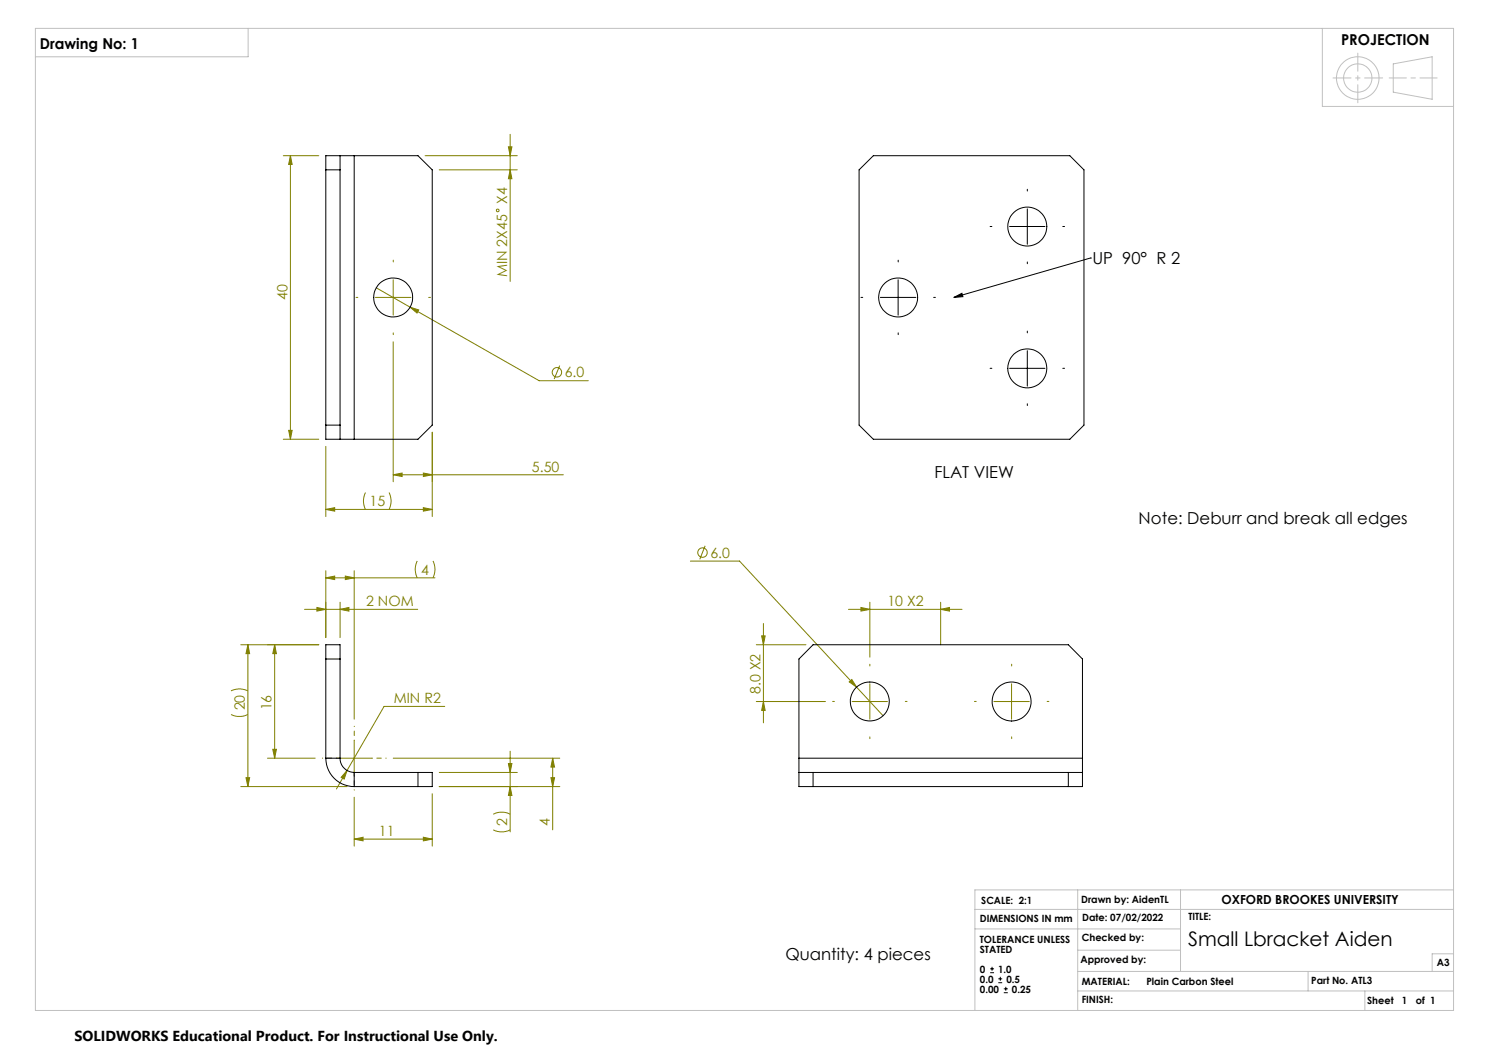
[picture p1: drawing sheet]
<svg xmlns="http://www.w3.org/2000/svg" width="420mm" height="297mm" viewBox="0 0 420 297" stroke-linecap="round" stroke-linejoin="round" font-family="sans-serif">
<g fill="none" stroke="#808000" stroke-width=".28">
<path d="M143.9 37.9v41.5M79.9 43.9h10M81.9 43.9v80M81.9 43.9l.5 2.5h-1zM119.9 43.9h26M123.9 47.9h22M143.4 41.4h1l-.5 2.5zM143.9 47.9l.5 2.5h-1zM110.9 78.9v10M105.9 83.9h10M106.1 81.2l9.6 5.4M110.9 96.4v39.5"/>
<path d="M115.7 86.6l2.4 .8-.5 .9zM115.7 86.6l36.4 20.8h13.8M157.9 103.1l-1.6 3.8M79.9 123.9h10M81.4 121.4h1l-.5 2.5zM91.9 125.9v19.8M103.1 138.9l-.6 2.2 .2 1.7 .4 .9M109.7 138.9l.6 2.2-.1 1.3-.5 1.3M110.9 133.9l2.5-.5v1zM110.9 133.9h48M119.4 133.4l2.5 .5-2.5 .5zM121.9 121.9v23.8"/>
<path d="M91.9 143.7l2.5-.5v1zM91.9 143.7h30M117.7 158.2l-.6 2.2 .2 1.3 .4 1.3M119.4 143.2l2.5 .5-2.5 .5zM122.1 158.2l.6 2.2-.2 1.7-.4 .9M194.7 158.3h13.9l33 35.5M198.9 153.9l-1.5 3.9M85.9 171.9h31.9M89.4 171.3l2.5 .6-2.5 .5zM91.9 163l2.5-.5v1zM91.9 161v18.8M91.9 163h30.8"/>
<path d="M95.9 171.9l2.5-.6v1.1zM95.9 169.9v9.9M97.4 162.5l2.5 .5-2.5 .5zM99.9 161v41.8M214.8 179.3h1l-.5 2.6zM215.3 175.9v28M239.3 171.9h32.1M242.9 171.3l2.5 .6-2.5 .5zM245.4 169.9v15.4M265.3 171.9l2.5-.6v1.1zM265.3 169.9v12M65.2 194.9l2.1-.6 1.4 .1 1.2 .5"/>
<path d="M67.9 181.9h22M69.9 181.9l.5 2.5h-1zM69.9 181.9v40M77.5 181.9v32M77.5 181.9l.5 2.5h-1.1zM125.4 199.2h-17.1l-10.4 18.1M213.3 197.9h19.5M213.3 181.9h14M215.3 197.9l.5 2.5h-1zM239.5 192.3l.8-.6 1.3 2.1zM240.3 197.9h10M241.6 193.8l7.5 8.1"/>
<path d="M245.4 192.9v9.9M280.4 197.9h9.9M285.3 192.9v9.9M65.2 201.5l1.8 .6 1.3-.1 1.6-.5M69.4 219.4h1l-.5 2.5zM75.5 213.9h13.4M76.9 211.3h1.1l-.5 2.6zM94.9 213.9h10M97.9 217.3l-.8 2.4-.9-.5zM97.9 217.3l-3 5.2M99.9 208.8v10.1M110.9 213.9h47"/>
<path d="M123.9 217.9h22M143.4 215.4h1l-.5 2.5zM143.9 211.9v22.7M155.4 219.4h1l-.5 2.5zM155.9 213.9l.5 2.5h-1zM155.9 213.9v20.2M67.9 221.9h30M99.9 236.7l2.5-.6v1.1zM99.9 224.9v13.8M99.9 236.7h22M119.4 236.1l2.5 .6-2.5 .5zM121.9 223.9v14.8"/>
<path d="M123.9 221.9h34M139.1 234.1l1.9 .5 1.7-.1 1.2-.4M139.1 229.7l1.9-.6h1.3l1.6 .6M143.9 221.9l.5 2.5h-1z"/>
<circle cx="140.4" cy="59.4" r=".38"/>
<circle cx="157.1" cy="105" r="1.34"/>
<circle cx="198.2" cy="155.9" r="1.34"/>
</g>
<g fill="none" stroke="#000" stroke-width=".28">
<path d="M289.8 58.9v10M253.3 78.9v10M284.8 63.9h9.9M307.6 72.8h.1M307.6 72.8l-38.5 11.1M248.3 83.9h10M269.1 83.9l2.2-1.2 .3 1zM289.8 98.9v10M284.8 103.9h9.9M279.3 274.4h1.1M279.3 273.3h1.1M279.8 272.7v1.1"/>
<path d="M281.6 277.2h1.1M281.6 276.1h1.1M282.2 275.5v1.1M283.1 280h1.2M283.1 278.9h1.2M283.7 278.3v1.1"/>
</g>
<g fill="none" stroke="#c0c0c0" stroke-width=".28">
<path d="M10 8h400v277h-400zM70 8v8h-60M373 8v22h37M393 18l11-2v12l-11-2zM275 256.5h135M304 251v34M333 251v23M410 251h-135v34M275 262h58M304 274h106M304 279.5h106M304 268h29"/>
<path d="M369 274v5.5M385 279.5v5.5M410 269h-6v5"/>
<circle cx="383" cy="22" r="6"/>
<circle cx="383" cy="22" r="4"/>
</g>
<path d="M289.8 53.9v-.5M253.4 73.9v-.5M279.8 63.9h-.5M289.8 73.9v.5M299.8 63.9h.5M243.4 83.9h-.5M253.4 93.9v.5M263.4 83.9h.5M289.8 93.9v-.5M279.8 103.9h-.5M289.8 113.9v.5M299.8 103.9h.5" fill="none" stroke="#000" stroke-width=".28" stroke-dasharray="15.2 1.3 1.3 1.3"/>
<path d="M94.9 213.8h-4M99.9 208.8v-4M99.9 218.8v4M104.9 213.8h4" fill="none" stroke="#808000" stroke-width=".28" stroke-dasharray="15.2 1.3 1.3 1.3" stroke-dashoffset="15.1"/>
<path d="M110.9 73.9v-.5M100.9 83.9h-.5M110.9 93.9v.5M120.9 83.9h.5M235.4 197.8h-.5M245.4 187.8v-.5M255.4 197.8h.5M275.4 197.8h-.5M285.4 187.8v-.5M295.4 197.8h.5M245.4 207.8v.5M285.4 207.8v.5" fill="none" stroke="#808000" stroke-width=".28" stroke-dasharray="15.2 1.3 1.3 1.3"/>
<path d="M383 15v14M390 22h-14" fill="none" stroke="#c0c0c0" stroke-width=".28" stroke-dasharray="15.2 1.3 1.3 1.3" stroke-dashoffset="10.1"/>
<path d="M391.8 22h13.6" fill="none" stroke="#c0c0c0" stroke-width=".28" stroke-dasharray="15.2 1.3 1.3 1.3" stroke-dashoffset="10.4"/>
<path d="M269.1 83.9l2.2-1.2 .3 1z" fill="#000"/>
<g fill="#808000">
<path d="M97.4 162.5l2.5 .5-2.5 .5zM91.9 163l2.5-.5v1zM119.4 143.2l2.5 .5-2.5 .5zM91.9 143.7l2.5-.5v1z"/>
<path d="M97.9 217.3l-1.7 1.9 .9 .5zM89.4 171.3l2.5 .6-2.5 .5zM95.9 171.9l2.5-.6v1.1zM99.9 236.7l2.5-.6v1.1zM119.4 236.1l2.5 .6-2.5 .5zM239.5 192.3l2.1 1.5-1.3-2.1zM110.9 133.9l2.5-.5v1zM119.4 133.4l2.5 .5-2.5 .5zM115.7 86.6l1.9 1.7 .5-.9z"/>
<path d="M76.9 211.3h1.1l-.5 2.6zM77.5 181.9l.5 2.5h-1.1zM81.4 121.4h1l-.5 2.5zM81.9 43.9l.5 2.5h-1zM143.9 47.9l.5 2.5h-1zM143.4 41.4h1l-.5 2.5z"/>
<path d="M143.4 215.4h1l-.5 2.5zM143.9 221.9l.5 2.5h-1zM155.9 213.9l.5 2.5h-1zM155.4 219.4h1l-.5 2.5zM69.9 181.9l.5 2.5h-1zM69.4 219.4h1l-.5 2.5zM214.8 179.3h1l-.5 2.6zM215.3 197.9l.5 2.5h-1z"/>
<path d="M242.9 171.3l2.5 .6-2.5 .5zM265.3 171.9l2.5-.6v1.1z"/>
</g>
<g fill="none" stroke="#000" stroke-width=".28">
<path d="M91.9 47.9h4M95.9 43.9h4M95.9 43.9v80M95.9 43.9h-4v80h4M99.9 43.9h18l4 4v72l-4 4h-18M99.9 43.9v80M242.3 47.9l4-4h55.5l4 4v72l-4 4h-55.5l-4-4zM91.9 119.9h4M95.9 123.9h4M91.9 185.9h4M91.9 213.9a8 8 0 0 0 8 8M91.9 213.9v-32h4v32"/>
<path d="M91.9 213.9h4M95.9 213.9a4 4 0 0 0 4 4M99.9 217.9h22v4h-22M99.9 217.9v4M117.9 217.9v4M225.4 213.9v4M225.4 217.9h79.9M225.4 217.9v4h79.9v-4M225.4 213.9v-28l3.9-4h72l4 4v28M225.4 213.9h79.9M229.3 217.9v4M301.3 217.9v4"/>
<path d="M305.3 213.9v4"/>
<circle cx="289.8" cy="63.9" r="5.5"/>
<circle cx="110.9" cy="83.9" r="5.5"/>
<circle cx="253.3" cy="83.9" r="5.5"/>
<circle cx="289.8" cy="103.9" r="5.5"/>
<circle cx="245.3" cy="197.9" r="5.5"/>
<circle cx="285.3" cy="197.9" r="5.5"/>
</g>
<text font-size="5.6" x="335.1" y="266.7">Small Lbracket Aiden</text>
<g font-size="4.7">
<text x="308.2" y="74.5">UP 90° R 2</text>
<text x="263.6" y="134.7">FLAT VIEW</text>
<text x="321.2" y="147.9">Note: Deburr and break all edges</text>
<text x="221.5" y="270.8">Quantity: 4 pieces</text>
</g>
<g font-size="4.2">
<text x="11.3" y="13.8">Drawing No: 1</text>
<text x="378.3" y="12.6">PROJECTION</text>
</g>
<text font-size="4.1" x="21" y="293.7">SOLIDWORKS Educational Product. For Instructional Use Only.</text>
<g font-size="4" fill="#808000">
<text x="143" y="57.5" transform="rotate(-90 143 57.5)">X4</text>
<text x="143" y="78.2" transform="rotate(-90 143 78.2)">MIN 2X45</text>
<text x="81.1" y="84.6" transform="rotate(-90 81.1 84.6)">40</text>
<text x="159.3" y="106.5">6.0</text>
<text x="150" y="133">5.50</text>
<text x="104.2" y="142.8">15</text>
<text x="200.4" y="157.3">6.0</text>
<text x="118.8" y="162.1">4</text>
<text x="103.3" y="171">2 NOM</text>
<text x="250.3" y="171">10 X2</text>
<text x="214.5" y="195.7" transform="rotate(-90 214.5 195.7)">8.0 X2</text>
<text x="69.1" y="200.4" transform="rotate(-90 69.1 200.4)">20</text>
<text x="76.6" y="200.4" transform="rotate(-90 76.6 200.4)">16</text>
<text x="111.1" y="198.4">MIN R2</text>
<text x="143.1" y="232.9" transform="rotate(-90 143.1 232.9)">2</text>
<text x="155.1" y="232.9" transform="rotate(-90 155.1 232.9)">4</text>
<text x="106.9" y="235.8">11</text>
</g>
<text font-size="3.5" x="344.5" y="255.1">OXFORD BROOKES UNIVERSITY</text>
<g font-size="2.8">
<text x="276.8" y="254.9">SCALE: 2:1</text>
<text x="305" y="254.7">Drawn by: AidenTL</text>
<text x="276.4" y="259.9">DIMENSIONS IN mm</text>
<text x="305.3" y="259.8">Date: 07/02/2022</text>
<text x="335.2" y="259.6">TITLE:</text>
<text x="276.4" y="265.9">TOLERANCE UNLESS</text>
<text x="276.4" y="268.7">STATED</text>
<text x="305.1" y="265.5">Checked by:</text>
<text x="276.4" y="274.3">0</text>
<text x="281.6" y="274.3">1.0</text>
<text x="304.8" y="271.7">Approved by:</text>
<text x="405.3" y="272.6">A3</text>
<text x="276.4" y="280">0.00</text>
<text x="276.4" y="277.1">0.0</text>
<text x="283.9" y="277.1">0.5</text>
<text x="285.4" y="280">0.25</text>
<text x="305.1" y="277.8">MATERIAL:</text>
<text x="323.4" y="277.8">Plain Carbon Steel</text>
<text x="369.9" y="277.5">Part No. ATL3</text>
<text x="305.1" y="282.9">FINISH:</text>
<text x="385.6" y="283.2">Sheet</text>
<text x="395.5" y="283.2">1</text>
<text x="399.3" y="283.2">of 1</text>
</g>
</svg>
